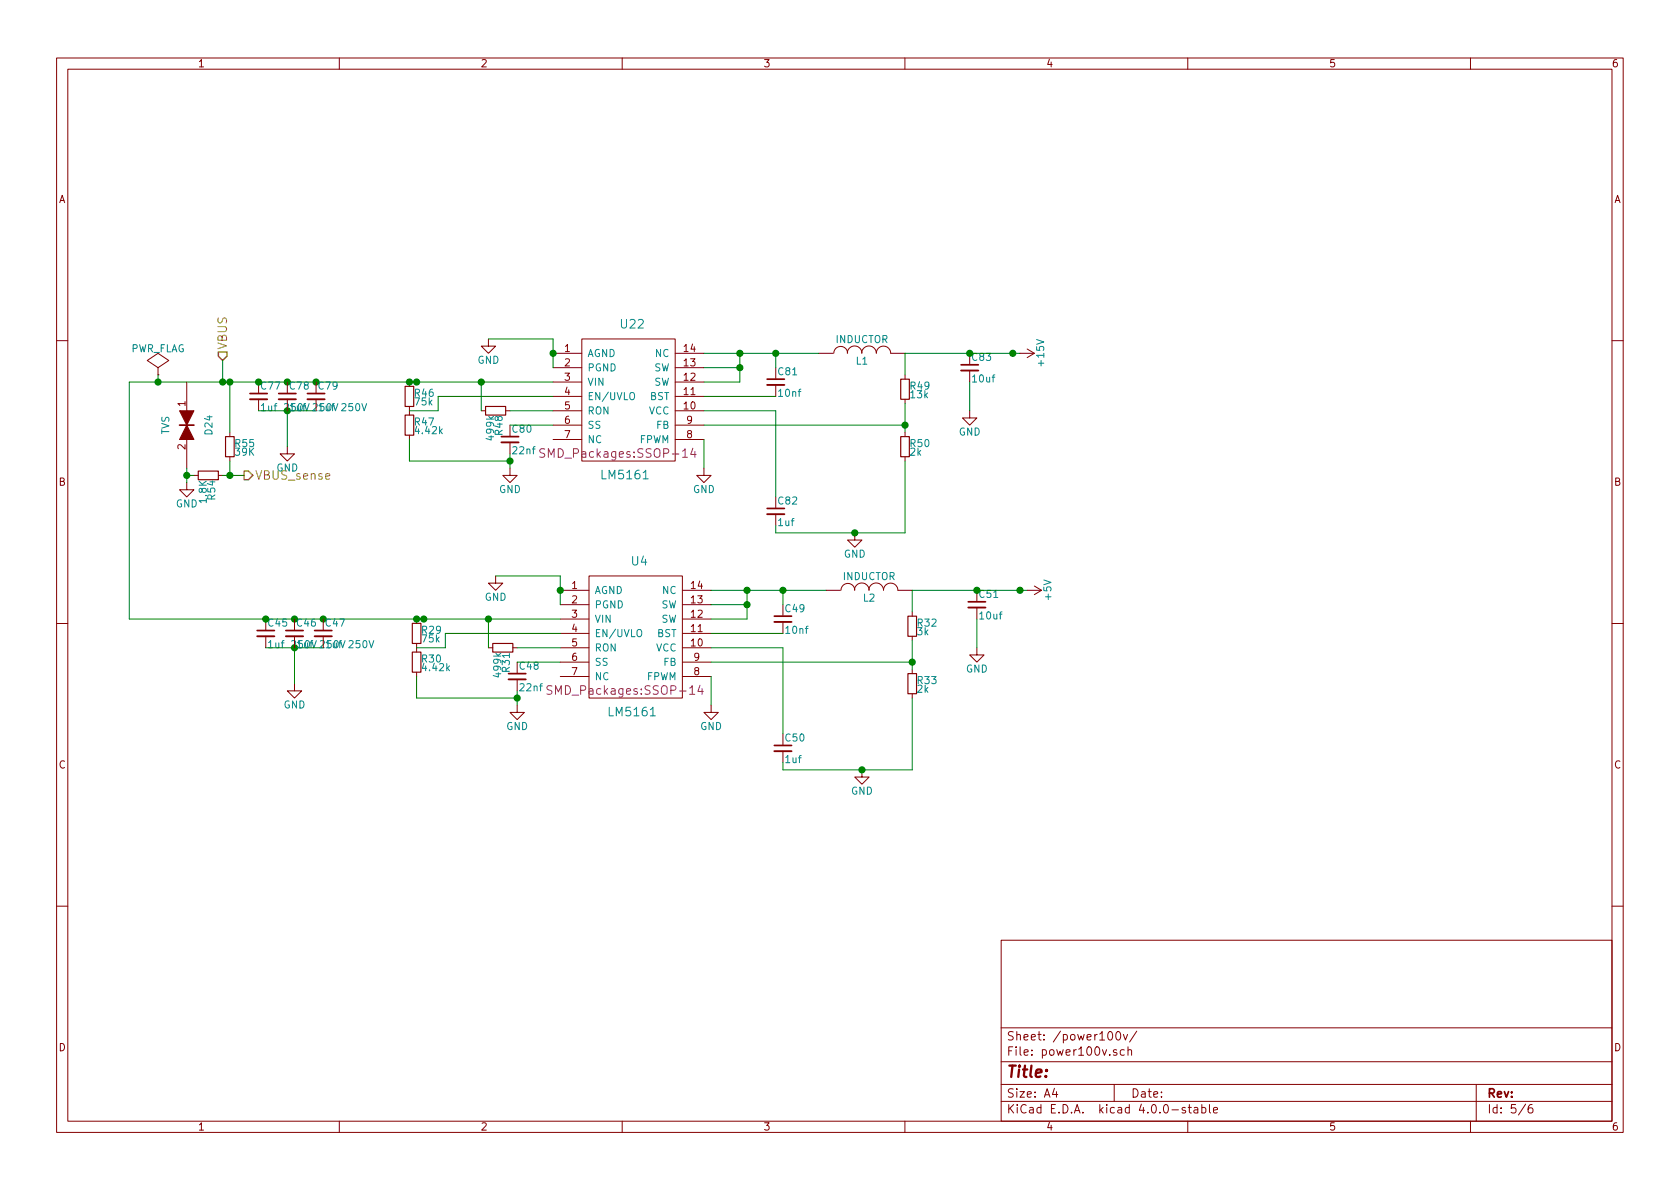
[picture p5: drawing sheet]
EESchema Schematic File Version 2
LIBS:power
LIBS:device
LIBS:transistors
LIBS:conn
LIBS:linear
LIBS:regul
LIBS:74xx
LIBS:cmos4000
LIBS:adc-dac
LIBS:memory
LIBS:xilinx
LIBS:microcontrollers
LIBS:dsp
LIBS:microchip
LIBS:analog_switches
LIBS:motorola
LIBS:texas
LIBS:intel
LIBS:audio
LIBS:interface
LIBS:digital-audio
LIBS:philips
LIBS:display
LIBS:cypress
LIBS:siliconi
LIBS:opto
LIBS:atmel
LIBS:contrib
LIBS:valves
LIBS:crf_1
LIBS:si3-cache
EELAYER 25 0
EELAYER END
$Descr A4 11693 8268
encoding utf-8
Sheet 5 6
Title ""
Date ""
Rev ""
Comp ""
Comment1 ""
Comment2 ""
Comment3 ""
Comment4 ""
$EndDescr
$Comp
L LM5161 U22
U 1 1
P 4350 2750
F 0 "U22" H 4400 3250 60  0000 C CNN
F 1 "LM5161" H 4350 2200 60  0000 C CNN
F 2 "SMD_Packages:SSOP-14" H 4300 2350 60  0000 C CNN
F 3 "" H 4300 2350 60  0000 C CNN
	1    4350 2750
	1    0    0    -1  
$EndComp
$Comp
L C_Small C81
U 1 1
P 5400 2650
F 0 "C81" H 5410 2720 50  0000 L CNN
F 1 "10nf" H 5410 2570 50  0000 L CNN
F 2 "Capacitors_SMD:C_0603_HandSoldering" H 5400 2650 50  0001 C CNN
F 3 "" H 5400 2650 50  0000 C CNN
	1    5400 2650
	1    0    0    -1  
$EndComp
$Comp
L C_Small C82
U 1 1
P 5400 3550
F 0 "C82" H 5410 3620 50  0000 L CNN
F 1 "1uf" H 5410 3470 50  0000 L CNN
F 2 "Capacitors_SMD:C_0603_HandSoldering" H 5400 3550 50  0001 C CNN
F 3 "" H 5400 3550 50  0000 C CNN
	1    5400 3550
	1    0    0    -1  
$EndComp
$Comp
L INDUCTOR L1
U 1 1
P 6000 2450
F 0 "L1" V 5950 2450 50  0000 C CNN
F 1 "INDUCTOR" V 6100 2450 50  0000 C CNN
F 2 "library_new:MSS1583-154KED" H 6000 2450 50  0001 C CNN
F 3 "" H 6000 2450 50  0000 C CNN
	1    6000 2450
	0    -1   -1   0   
$EndComp
$Comp
L R_Small R49
U 1 1
P 6300 2700
F 0 "R49" H 6330 2720 50  0000 L CNN
F 1 "13k" H 6330 2660 50  0000 L CNN
F 2 "Resistors_SMD:R_0603_HandSoldering" H 6300 2700 50  0001 C CNN
F 3 "" H 6300 2700 50  0000 C CNN
	1    6300 2700
	1    0    0    -1  
$EndComp
$Comp
L R_Small R50
U 1 1
P 6300 3100
F 0 "R50" H 6330 3120 50  0000 L CNN
F 1 "2k" H 6330 3060 50  0000 L CNN
F 2 "Resistors_SMD:R_0603_HandSoldering" H 6300 3100 50  0001 C CNN
F 3 "" H 6300 3100 50  0000 C CNN
	1    6300 3100
	1    0    0    -1  
$EndComp
$Comp
L GND #PWR060
U 1 1
P 5950 3700
F 0 "#PWR060" H 5950 3450 50  0001 C CNN
F 1 "GND" H 5950 3550 50  0000 C CNN
F 2 "" H 5950 3700 50  0000 C CNN
F 3 "" H 5950 3700 50  0000 C CNN
	1    5950 3700
	1    0    0    -1  
$EndComp
$Comp
L GND #PWR061
U 1 1
P 6750 2850
F 0 "#PWR061" H 6750 2600 50  0001 C CNN
F 1 "GND" H 6750 2700 50  0000 C CNN
F 2 "" H 6750 2850 50  0000 C CNN
F 3 "" H 6750 2850 50  0000 C CNN
	1    6750 2850
	1    0    0    -1  
$EndComp
$Comp
L C_Small C83
U 1 1
P 6750 2550
F 0 "C83" H 6760 2620 50  0000 L CNN
F 1 "10uf" H 6760 2470 50  0000 L CNN
F 2 "Capacitors_SMD:C_1206" H 6750 2550 50  0001 C CNN
F 3 "" H 6750 2550 50  0000 C CNN
	1    6750 2550
	1    0    0    -1  
$EndComp
$Comp
L GND #PWR062
U 1 1
P 4900 3250
F 0 "#PWR062" H 4900 3000 50  0001 C CNN
F 1 "GND" H 4900 3100 50  0000 C CNN
F 2 "" H 4900 3250 50  0000 C CNN
F 3 "" H 4900 3250 50  0000 C CNN
	1    4900 3250
	1    0    0    -1  
$EndComp
$Comp
L GND #PWR063
U 1 1
P 3400 2350
F 0 "#PWR063" H 3400 2100 50  0001 C CNN
F 1 "GND" H 3400 2200 50  0000 C CNN
F 2 "" H 3400 2350 50  0000 C CNN
F 3 "" H 3400 2350 50  0000 C CNN
	1    3400 2350
	1    0    0    -1  
$EndComp
Wire Wire Line
	4900 2550 5150 2550
Wire Wire Line
	5150 2650 4900 2650
Wire Wire Line
	5150 2450 5150 2650
Wire Wire Line
	4900 2450 5700 2450
Connection ~ 5150 2550
Connection ~ 5150 2450
Wire Wire Line
	5400 2550 5400 2450
Connection ~ 5400 2450
Wire Wire Line
	4900 2750 5400 2750
Wire Wire Line
	4900 2850 5400 2850
Wire Wire Line
	5400 2850 5400 3450
Wire Wire Line
	6300 2450 7100 2450
Wire Wire Line
	6300 2450 6300 2600
Wire Wire Line
	4900 2950 6300 2950
Wire Wire Line
	6300 2800 6300 3000
Connection ~ 6300 2950
Wire Wire Line
	5400 3650 5400 3700
Wire Wire Line
	5400 3700 6300 3700
Connection ~ 5950 3700
Wire Wire Line
	6750 2650 6750 2850
Wire Wire Line
	4900 3050 4900 3250
Wire Wire Line
	3850 2350 3850 2550
Wire Wire Line
	3850 2350 3400 2350
Connection ~ 3850 2450
$Comp
L C_Small C80
U 1 1
P 3550 3050
F 0 "C80" H 3560 3120 50  0000 L CNN
F 1 "22nf" H 3560 2970 50  0000 L CNN
F 2 "Capacitors_SMD:C_0603_HandSoldering" H 3550 3050 50  0001 C CNN
F 3 "" H 3550 3050 50  0000 C CNN
	1    3550 3050
	1    0    0    -1  
$EndComp
$Comp
L GND #PWR064
U 1 1
P 3550 3250
F 0 "#PWR064" H 3550 3000 50  0001 C CNN
F 1 "GND" H 3550 3100 50  0000 C CNN
F 2 "" H 3550 3250 50  0000 C CNN
F 3 "" H 3550 3250 50  0000 C CNN
	1    3550 3250
	1    0    0    -1  
$EndComp
Wire Wire Line
	3850 2950 3550 2950
Wire Wire Line
	3550 3150 3550 3250
Wire Wire Line
	900  2650 3850 2650
$Comp
L C_Small C77
U 1 1
P 1800 2750
F 0 "C77" H 1810 2820 50  0000 L CNN
F 1 "1uf 250V" H 1810 2670 50  0000 L CNN
F 2 "Capacitors_SMD:C_2220" H 1800 2750 50  0001 C CNN
F 3 "" H 1800 2750 50  0000 C CNN
	1    1800 2750
	1    0    0    -1  
$EndComp
Connection ~ 2200 2650
Connection ~ 2000 2650
Wire Wire Line
	1800 2850 2200 2850
Connection ~ 2000 2850
Connection ~ 1800 2650
$Comp
L GND #PWR065
U 1 1
P 2000 3100
F 0 "#PWR065" H 2000 2850 50  0001 C CNN
F 1 "GND" H 2000 2950 50  0000 C CNN
F 2 "" H 2000 3100 50  0000 C CNN
F 3 "" H 2000 3100 50  0000 C CNN
	1    2000 3100
	1    0    0    -1  
$EndComp
Wire Wire Line
	2000 2850 2000 3100
$Comp
L R_Small R46
U 1 1
P 2850 2750
F 0 "R46" H 2880 2770 50  0000 L CNN
F 1 "75k" H 2880 2710 50  0000 L CNN
F 2 "Resistors_SMD:R_0603_HandSoldering" H 2850 2750 50  0001 C CNN
F 3 "" H 2850 2750 50  0000 C CNN
	1    2850 2750
	1    0    0    -1  
$EndComp
$Comp
L R_Small R47
U 1 1
P 2850 2950
F 0 "R47" H 2880 2970 50  0000 L CNN
F 1 "4.42k" H 2880 2910 50  0000 L CNN
F 2 "Resistors_SMD:R_0603_HandSoldering" H 2850 2950 50  0001 C CNN
F 3 "" H 2850 2950 50  0000 C CNN
	1    2850 2950
	1    0    0    -1  
$EndComp
Wire Wire Line
	2850 2850 3050 2850
Wire Wire Line
	3050 2850 3050 2750
Wire Wire Line
	3050 2750 3850 2750
$Comp
L R_Small R48
U 1 1
P 3450 2850
F 0 "R48" H 3480 2870 50  0000 L CNN
F 1 "499k" H 3480 2810 50  0000 L CNN
F 2 "Resistors_SMD:R_0603_HandSoldering" H 3450 2850 50  0001 C CNN
F 3 "" H 3450 2850 50  0000 C CNN
	1    3450 2850
	0    1    1    0   
$EndComp
Wire Wire Line
	3550 2850 3850 2850
Wire Wire Line
	3350 2850 3350 2650
Connection ~ 3350 2650
Wire Wire Line
	2850 3050 2850 3200
Wire Wire Line
	2850 3200 3550 3200
Connection ~ 3550 3200
$Comp
L PWR_FLAG #FLG066
U 1 1
P 1100 2600
F 0 "#FLG066" H 1100 2695 50  0001 C CNN
F 1 "PWR_FLAG" H 1100 2780 50  0000 C CNN
F 2 "" H 1100 2600 50  0000 C CNN
F 3 "" H 1100 2600 50  0000 C CNN
	1    1100 2600
	1    0    0    -1  
$EndComp
Wire Wire Line
	1100 2600 1100 2650
$Comp
L +15V #PWR067
U 1 1
P 7100 2450
F 0 "#PWR067" H 7100 2300 50  0001 C CNN
F 1 "+15V" H 7100 2590 50  0000 C CNN
F 2 "" H 7100 2450 50  0000 C CNN
F 3 "" H 7100 2450 50  0000 C CNN
	1    7100 2450
	0    1    1    0   
$EndComp
Connection ~ 6750 2450
$Comp
L C_Small C78
U 1 1
P 2000 2750
F 0 "C78" H 2010 2820 50  0000 L CNN
F 1 "1uf 250V" H 2010 2670 50  0000 L CNN
F 2 "Capacitors_SMD:C_2220" H 2000 2750 50  0001 C CNN
F 3 "" H 2000 2750 50  0000 C CNN
	1    2000 2750
	1    0    0    -1  
$EndComp
$Comp
L C_Small C79
U 1 1
P 2200 2750
F 0 "C79" H 2210 2820 50  0000 L CNN
F 1 "1uf 250V" H 2210 2670 50  0000 L CNN
F 2 "Capacitors_SMD:C_2220" H 2200 2750 50  0001 C CNN
F 3 "" H 2200 2750 50  0000 C CNN
	1    2200 2750
	1    0    0    -1  
$EndComp
Connection ~ 7050 2450
$Comp
L TVS D24
U 1 1
P 1300 2950
F 0 "D24" H 1300 3100 50  0000 C CNN
F 1 "TVS" H 1300 2800 50  0000 C CNN
F 2 "" H 1300 2950 50  0000 C CNN
F 3 "" H 1300 2950 50  0000 C CNN
	1    1300 2950
	0    1    1    0   
$EndComp
$Comp
L GND #PWR068
U 1 1
P 1300 3350
F 0 "#PWR068" H 1300 3100 50  0001 C CNN
F 1 "GND" H 1300 3200 50  0000 C CNN
F 2 "" H 1300 3350 50  0000 C CNN
F 3 "" H 1300 3350 50  0000 C CNN
	1    1300 3350
	1    0    0    -1  
$EndComp
Wire Wire Line
	1300 3250 1300 3350
Text HLabel 1550 2500 1    60   Input ~ 0
VBUS
Wire Wire Line
	1550 2500 1550 2650
Connection ~ 1550 2650
Wire Wire Line
	2850 2650 2900 2650
Connection ~ 2900 2650
Connection ~ 2850 2650
$Comp
L R_Small R55
U 1 1
P 1600 3100
F 0 "R55" H 1630 3120 50  0000 L CNN
F 1 "39K" H 1630 3060 50  0000 L CNN
F 2 "Resistors_SMD:R_0603_HandSoldering" H 1600 3100 50  0001 C CNN
F 3 "" H 1600 3100 50  0000 C CNN
	1    1600 3100
	1    0    0    -1  
$EndComp
$Comp
L R_Small R54
U 1 1
P 1450 3300
F 0 "R54" H 1480 3320 50  0000 L CNN
F 1 "1.8K" H 1480 3260 50  0000 L CNN
F 2 "Resistors_SMD:R_0603_HandSoldering" H 1450 3300 50  0001 C CNN
F 3 "" H 1450 3300 50  0000 C CNN
	1    1450 3300
	0    1    1    0   
$EndComp
Wire Wire Line
	1350 3300 1300 3300
Connection ~ 1300 3300
Wire Wire Line
	1550 3300 1700 3300
Wire Wire Line
	1600 3300 1600 3200
Wire Wire Line
	1600 3000 1600 2650
Connection ~ 1600 2650
Text HLabel 1700 3300 2    60   Output ~ 0
VBUS_sense
Connection ~ 1600 3300
Wire Wire Line
	6300 3700 6300 3200
$Comp
L LM5161 U4
U 1 1
P 4400 4400
F 0 "U4" H 4450 4900 60  0000 C CNN
F 1 "LM5161" H 4400 3850 60  0000 C CNN
F 2 "SMD_Packages:SSOP-14" H 4350 4000 60  0000 C CNN
F 3 "" H 4350 4000 60  0000 C CNN
	1    4400 4400
	1    0    0    -1  
$EndComp
$Comp
L C_Small C49
U 1 1
P 5450 4300
F 0 "C49" H 5460 4370 50  0000 L CNN
F 1 "10nf" H 5460 4220 50  0000 L CNN
F 2 "Capacitors_SMD:C_0603_HandSoldering" H 5450 4300 50  0001 C CNN
F 3 "" H 5450 4300 50  0000 C CNN
	1    5450 4300
	1    0    0    -1  
$EndComp
$Comp
L C_Small C50
U 1 1
P 5450 5200
F 0 "C50" H 5460 5270 50  0000 L CNN
F 1 "1uf" H 5460 5120 50  0000 L CNN
F 2 "Capacitors_SMD:C_0603_HandSoldering" H 5450 5200 50  0001 C CNN
F 3 "" H 5450 5200 50  0000 C CNN
	1    5450 5200
	1    0    0    -1  
$EndComp
$Comp
L INDUCTOR L2
U 1 1
P 6050 4100
F 0 "L2" V 6000 4100 50  0000 C CNN
F 1 "INDUCTOR" V 6150 4100 50  0000 C CNN
F 2 "library_new:MSS1583-154KED" H 6050 4100 50  0001 C CNN
F 3 "" H 6050 4100 50  0000 C CNN
	1    6050 4100
	0    -1   -1   0   
$EndComp
$Comp
L R_Small R32
U 1 1
P 6350 4350
F 0 "R32" H 6380 4370 50  0000 L CNN
F 1 "3k" H 6380 4310 50  0000 L CNN
F 2 "Resistors_SMD:R_0603_HandSoldering" H 6350 4350 50  0001 C CNN
F 3 "" H 6350 4350 50  0000 C CNN
	1    6350 4350
	1    0    0    -1  
$EndComp
$Comp
L R_Small R33
U 1 1
P 6350 4750
F 0 "R33" H 6380 4770 50  0000 L CNN
F 1 "2k" H 6380 4710 50  0000 L CNN
F 2 "Resistors_SMD:R_0603_HandSoldering" H 6350 4750 50  0001 C CNN
F 3 "" H 6350 4750 50  0000 C CNN
	1    6350 4750
	1    0    0    -1  
$EndComp
$Comp
L GND #PWR069
U 1 1
P 6000 5350
F 0 "#PWR069" H 6000 5100 50  0001 C CNN
F 1 "GND" H 6000 5200 50  0000 C CNN
F 2 "" H 6000 5350 50  0000 C CNN
F 3 "" H 6000 5350 50  0000 C CNN
	1    6000 5350
	1    0    0    -1  
$EndComp
$Comp
L GND #PWR070
U 1 1
P 6800 4500
F 0 "#PWR070" H 6800 4250 50  0001 C CNN
F 1 "GND" H 6800 4350 50  0000 C CNN
F 2 "" H 6800 4500 50  0000 C CNN
F 3 "" H 6800 4500 50  0000 C CNN
	1    6800 4500
	1    0    0    -1  
$EndComp
$Comp
L C_Small C51
U 1 1
P 6800 4200
F 0 "C51" H 6810 4270 50  0000 L CNN
F 1 "10uf" H 6810 4120 50  0000 L CNN
F 2 "Capacitors_SMD:C_1206" H 6800 4200 50  0001 C CNN
F 3 "" H 6800 4200 50  0000 C CNN
	1    6800 4200
	1    0    0    -1  
$EndComp
$Comp
L GND #PWR071
U 1 1
P 4950 4900
F 0 "#PWR071" H 4950 4650 50  0001 C CNN
F 1 "GND" H 4950 4750 50  0000 C CNN
F 2 "" H 4950 4900 50  0000 C CNN
F 3 "" H 4950 4900 50  0000 C CNN
	1    4950 4900
	1    0    0    -1  
$EndComp
$Comp
L GND #PWR072
U 1 1
P 3450 4000
F 0 "#PWR072" H 3450 3750 50  0001 C CNN
F 1 "GND" H 3450 3850 50  0000 C CNN
F 2 "" H 3450 4000 50  0000 C CNN
F 3 "" H 3450 4000 50  0000 C CNN
	1    3450 4000
	1    0    0    -1  
$EndComp
Wire Wire Line
	4950 4200 5200 4200
Wire Wire Line
	5200 4300 4950 4300
Wire Wire Line
	5200 4100 5200 4300
Wire Wire Line
	4950 4100 5750 4100
Connection ~ 5200 4200
Connection ~ 5200 4100
Wire Wire Line
	5450 4200 5450 4100
Connection ~ 5450 4100
Wire Wire Line
	4950 4400 5450 4400
Wire Wire Line
	4950 4500 5450 4500
Wire Wire Line
	5450 4500 5450 5100
Wire Wire Line
	6350 4100 7150 4100
Wire Wire Line
	6350 4100 6350 4250
Wire Wire Line
	4950 4600 6350 4600
Wire Wire Line
	6350 4450 6350 4650
Connection ~ 6350 4600
Wire Wire Line
	5450 5300 5450 5350
Wire Wire Line
	5450 5350 6350 5350
Connection ~ 6000 5350
Wire Wire Line
	6800 4300 6800 4500
Wire Wire Line
	4950 4700 4950 4900
Wire Wire Line
	3900 4000 3900 4200
Wire Wire Line
	3900 4000 3450 4000
Connection ~ 3900 4100
$Comp
L C_Small C48
U 1 1
P 3600 4700
F 0 "C48" H 3610 4770 50  0000 L CNN
F 1 "22nf" H 3610 4620 50  0000 L CNN
F 2 "Capacitors_SMD:C_0603_HandSoldering" H 3600 4700 50  0001 C CNN
F 3 "" H 3600 4700 50  0000 C CNN
	1    3600 4700
	1    0    0    -1  
$EndComp
$Comp
L GND #PWR073
U 1 1
P 3600 4900
F 0 "#PWR073" H 3600 4650 50  0001 C CNN
F 1 "GND" H 3600 4750 50  0000 C CNN
F 2 "" H 3600 4900 50  0000 C CNN
F 3 "" H 3600 4900 50  0000 C CNN
	1    3600 4900
	1    0    0    -1  
$EndComp
Wire Wire Line
	3900 4600 3600 4600
Wire Wire Line
	3600 4800 3600 4900
Wire Wire Line
	900  4300 3900 4300
$Comp
L C_Small C45
U 1 1
P 1850 4400
F 0 "C45" H 1860 4470 50  0000 L CNN
F 1 "1uf 250V" H 1860 4320 50  0000 L CNN
F 2 "Capacitors_SMD:C_2220" H 1850 4400 50  0001 C CNN
F 3 "" H 1850 4400 50  0000 C CNN
	1    1850 4400
	1    0    0    -1  
$EndComp
Connection ~ 2250 4300
Connection ~ 2050 4300
Wire Wire Line
	1850 4500 2250 4500
Connection ~ 2050 4500
Connection ~ 1850 4300
$Comp
L GND #PWR074
U 1 1
P 2050 4750
F 0 "#PWR074" H 2050 4500 50  0001 C CNN
F 1 "GND" H 2050 4600 50  0000 C CNN
F 2 "" H 2050 4750 50  0000 C CNN
F 3 "" H 2050 4750 50  0000 C CNN
	1    2050 4750
	1    0    0    -1  
$EndComp
Wire Wire Line
	2050 4500 2050 4750
$Comp
L R_Small R29
U 1 1
P 2900 4400
F 0 "R29" H 2930 4420 50  0000 L CNN
F 1 "75k" H 2930 4360 50  0000 L CNN
F 2 "Resistors_SMD:R_0603_HandSoldering" H 2900 4400 50  0001 C CNN
F 3 "" H 2900 4400 50  0000 C CNN
	1    2900 4400
	1    0    0    -1  
$EndComp
$Comp
L R_Small R30
U 1 1
P 2900 4600
F 0 "R30" H 2930 4620 50  0000 L CNN
F 1 "4.42k" H 2930 4560 50  0000 L CNN
F 2 "Resistors_SMD:R_0603_HandSoldering" H 2900 4600 50  0001 C CNN
F 3 "" H 2900 4600 50  0000 C CNN
	1    2900 4600
	1    0    0    -1  
$EndComp
Wire Wire Line
	2900 4500 3100 4500
Wire Wire Line
	3100 4500 3100 4400
Wire Wire Line
	3100 4400 3900 4400
$Comp
L R_Small R31
U 1 1
P 3500 4500
F 0 "R31" H 3530 4520 50  0000 L CNN
F 1 "499k" H 3530 4460 50  0000 L CNN
F 2 "Resistors_SMD:R_0603_HandSoldering" H 3500 4500 50  0001 C CNN
F 3 "" H 3500 4500 50  0000 C CNN
	1    3500 4500
	0    1    1    0   
$EndComp
Wire Wire Line
	3600 4500 3900 4500
Wire Wire Line
	3400 4500 3400 4300
Connection ~ 3400 4300
Wire Wire Line
	2900 4700 2900 4850
Wire Wire Line
	2900 4850 3600 4850
Connection ~ 3600 4850
Connection ~ 6800 4100
$Comp
L C_Small C46
U 1 1
P 2050 4400
F 0 "C46" H 2060 4470 50  0000 L CNN
F 1 "1uf 250V" H 2060 4320 50  0000 L CNN
F 2 "Capacitors_SMD:C_2220" H 2050 4400 50  0001 C CNN
F 3 "" H 2050 4400 50  0000 C CNN
	1    2050 4400
	1    0    0    -1  
$EndComp
$Comp
L C_Small C47
U 1 1
P 2250 4400
F 0 "C47" H 2260 4470 50  0000 L CNN
F 1 "1uf 250V" H 2260 4320 50  0000 L CNN
F 2 "Capacitors_SMD:C_2220" H 2250 4400 50  0001 C CNN
F 3 "" H 2250 4400 50  0000 C CNN
	1    2250 4400
	1    0    0    -1  
$EndComp
Connection ~ 7100 4100
Wire Wire Line
	2900 4300 2950 4300
Connection ~ 2950 4300
Connection ~ 2900 4300
Wire Wire Line
	6350 5350 6350 4850
Wire Wire Line
	900  2650 900  4300
Connection ~ 1100 2650
$Comp
L +5V #PWR075
U 1 1
P 7150 4100
F 0 "#PWR075" H 7150 3950 50  0001 C CNN
F 1 "+5V" H 7150 4240 50  0000 C CNN
F 2 "" H 7150 4100 50  0000 C CNN
F 3 "" H 7150 4100 50  0000 C CNN
	1    7150 4100
	0    1    1    0   
$EndComp
$EndSCHEMATC
